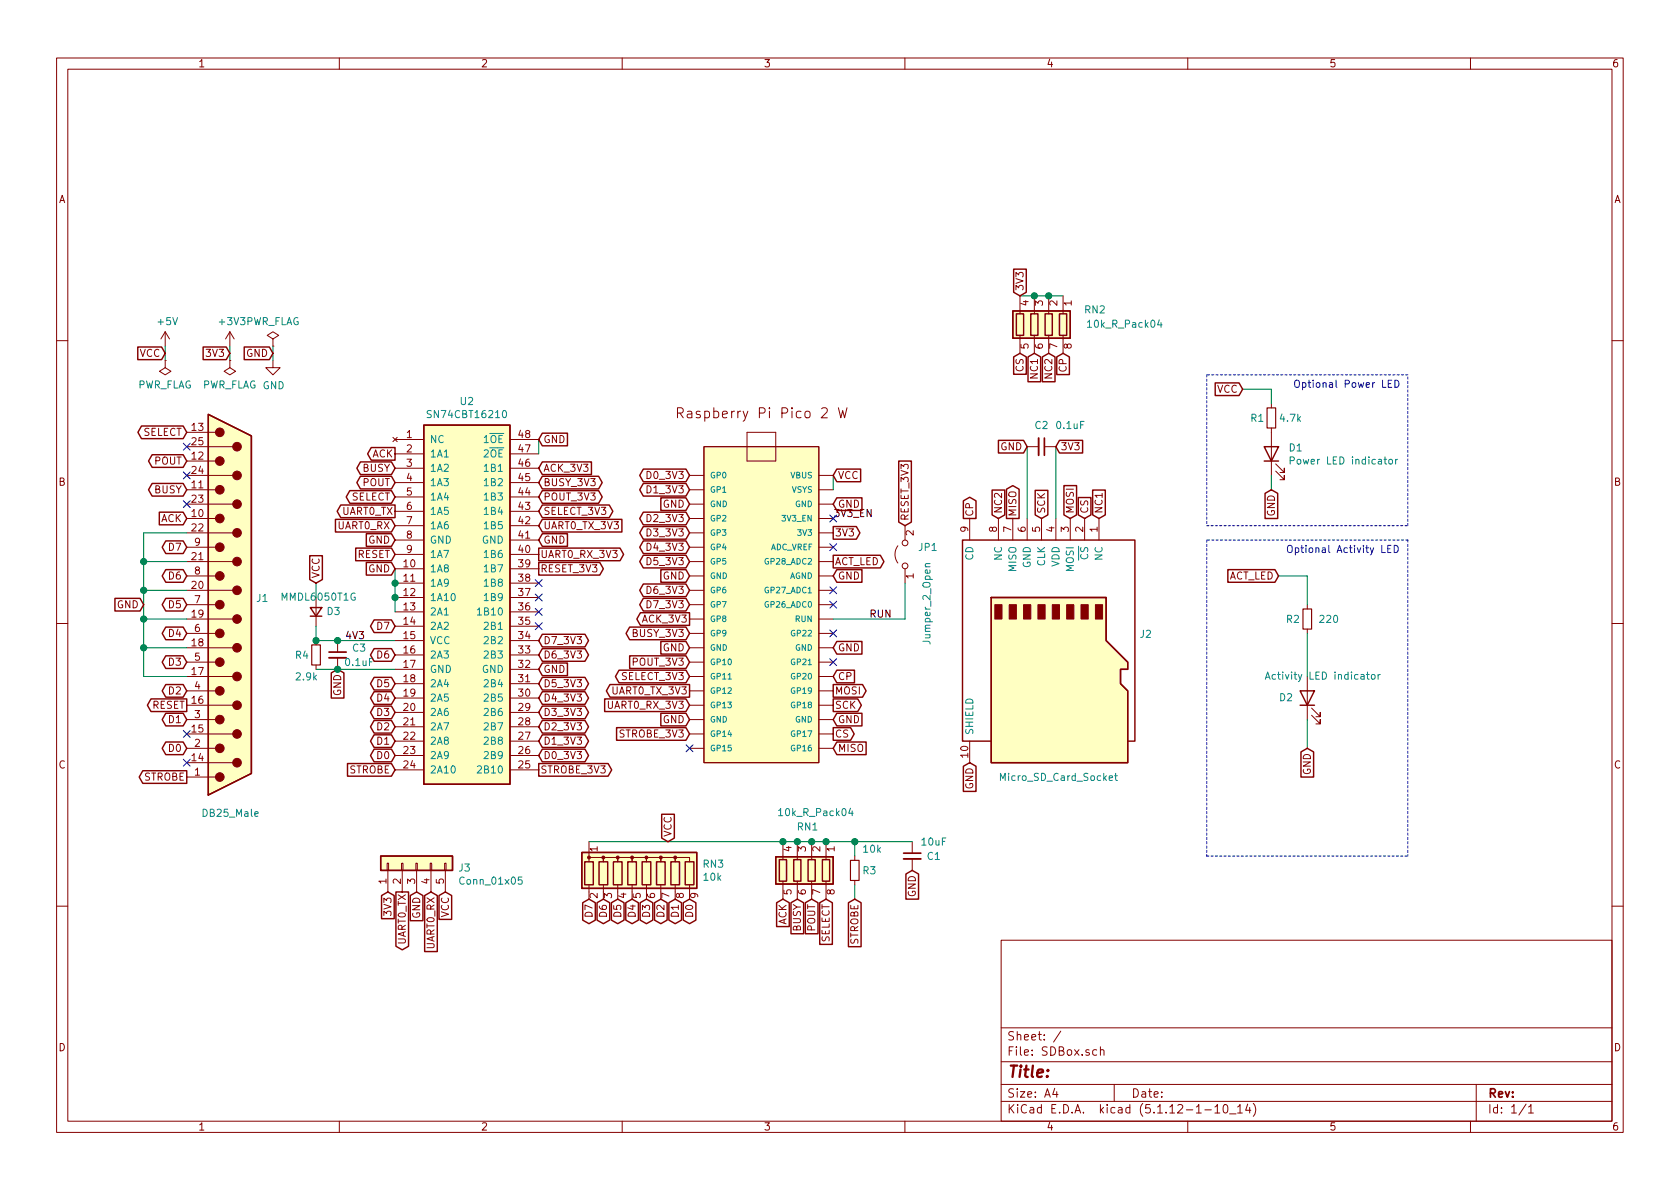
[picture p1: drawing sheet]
EESchema Schematic File Version 4
EELAYER 30 0
EELAYER END
$Descr A4 11693 8268
encoding utf-8
Sheet 1 1
Title ""
Date ""
Rev ""
Comp ""
Comment1 ""
Comment2 ""
Comment3 ""
Comment4 ""
$EndDescr
Text GLabel 1300 5200 0    50   BiDi ~ 0
D0
Text GLabel 1300 5000 0    50   BiDi ~ 0
D1
Text GLabel 1300 4800 0    50   BiDi ~ 0
D2
Text GLabel 1300 4600 0    50   BiDi ~ 0
D3
Text GLabel 1300 4400 0    50   BiDi ~ 0
D4
Text GLabel 1300 4200 0    50   BiDi ~ 0
D5
Text GLabel 1300 4000 0    50   BiDi ~ 0
D6
Text GLabel 1300 3800 0    50   BiDi ~ 0
D7
Text GLabel 1300 3400 0    50   BiDi ~ 0
BUSY
Text GLabel 1300 3200 0    50   BiDi ~ 0
POUT
Text GLabel 1300 3000 0    50   BiDi ~ 0
SELECT
Text GLabel 1000 4200 0    50   Input ~ 0
GND
Text GLabel 1300 4900 0    50   Output ~ 0
RESET
Text GLabel 5800 5000 2    50   Input ~ 0
GND
Text GLabel 2750 3250 0    50   BiDi ~ 0
BUSY
Text GLabel 2750 3350 0    50   BiDi ~ 0
POUT
Text GLabel 2750 4550 0    50   BiDi ~ 0
D6
Text GLabel 2750 4350 0    50   BiDi ~ 0
D7
Text GLabel 2750 5250 0    50   BiDi ~ 0
D0
Text GLabel 2750 5150 0    50   BiDi ~ 0
D1
Text GLabel 2750 5050 0    50   BiDi ~ 0
D2
Text GLabel 2750 4950 0    50   BiDi ~ 0
D3
Text GLabel 2750 4850 0    50   BiDi ~ 0
D4
Text GLabel 2750 4750 0    50   BiDi ~ 0
D5
$Comp
L power:PWR_FLAG #FLG0101
U 1 1
P 1600 2500
F 0 "#FLG0101" H 1600 2575 50  0001 C CNN
F 1 "PWR_FLAG" H 1600 2673 50  0000 C CNN
F 2 "" H 1600 2500 50  0001 C CNN
F 3 "~" H 1600 2500 50  0001 C CNN
	1    1600 2500
	-1   0    0    1   
$EndComp
Wire Wire Line
	1600 2400 1600 2500
$Comp
L power:GND #PWR0102
U 1 1
P 1900 2500
F 0 "#PWR0102" H 1900 2250 50  0001 C CNN
F 1 "GND" H 1905 2327 50  0000 C CNN
F 2 "" H 1900 2500 50  0001 C CNN
F 3 "" H 1900 2500 50  0001 C CNN
	1    1900 2500
	1    0    0    -1  
$EndComp
$Comp
L power:PWR_FLAG #FLG0102
U 1 1
P 1900 2400
F 0 "#FLG0102" H 1900 2475 50  0001 C CNN
F 1 "PWR_FLAG" H 1900 2573 50  0000 C CNN
F 2 "" H 1900 2400 50  0001 C CNN
F 3 "~" H 1900 2400 50  0001 C CNN
	1    1900 2400
	1    0    0    -1  
$EndComp
Wire Wire Line
	1900 2400 1900 2500
Text GLabel 1900 2450 0    50   Input ~ 0
GND
Text GLabel 7150 3100 0    50   Input ~ 0
GND
Text GLabel 7050 3600 1    50   Output ~ 0
MISO
Text GLabel 7450 3600 1    50   Input ~ 0
MOSI
Text GLabel 7250 3600 1    50   Input ~ 0
SCK
NoConn ~ 1300 3300
NoConn ~ 1300 3500
NoConn ~ 1300 5100
Text GLabel 5800 4900 2    50   Output ~ 0
SCK
Text GLabel 5800 5200 2    50   Input ~ 0
MISO
Text GLabel 5800 4800 2    50   Output ~ 0
MOSI
Text GLabel 1600 2450 0    50   Input ~ 0
3V3
NoConn ~ 1300 3100
$Comp
L Device:LED D1
U 1 1
P 8850 3150
F 0 "D1" V 8889 3033 50  0000 R CNN
F 1 "Power LED indicator" V 8798 3033 50  0000 R CNN
F 2 "LED_THT:LED_Rectangular_W5.0mm_H2.0mm" H 8850 3150 50  0001 C CNN
F 3 "~" H 8850 3150 50  0001 C CNN
	1    8850 3150
	0    -1   -1   0   
$EndComp
Text GLabel 8850 3400 3    50   Input ~ 0
GND
Wire Wire Line
	8650 2700 8850 2700
Text GLabel 1300 3600 0    50   Input ~ 0
ACK
$Comp
L Device:R_Small R1
U 1 1
P 8850 2900
F 0 "R1" H 8700 2900 50  0000 L CNN
F 1 "4.7k" H 8900 2900 50  0000 L CNN
F 2 "Resistor_SMD:R_0805_2012Metric_Pad1.15x1.40mm_HandSolder" H 8850 2900 50  0001 C CNN
F 3 "~" H 8850 2900 50  0001 C CNN
	1    8850 2900
	1    0    0    -1  
$EndComp
Text Notes 8950 3850 0    50   ~ 0
Optional Activity LED
Wire Notes Line
	8400 2600 8400 3650
Wire Notes Line
	8400 3650 9800 3650
Wire Notes Line
	9800 3650 9800 2600
Wire Notes Line
	9800 2600 8400 2600
Text Notes 9000 2700 0    50   ~ 0
Optional Power LED
Wire Wire Line
	1300 3700 1000 3700
Wire Wire Line
	1000 3700 1000 3900
Wire Wire Line
	1000 4700 1300 4700
Wire Wire Line
	1300 3900 1000 3900
Connection ~ 1000 3900
Wire Wire Line
	1000 3900 1000 4100
Wire Wire Line
	1300 4100 1000 4100
Connection ~ 1000 4100
Wire Wire Line
	1000 4100 1000 4300
Wire Wire Line
	1300 4300 1000 4300
Connection ~ 1000 4300
Wire Wire Line
	1000 4300 1000 4500
Wire Wire Line
	1300 4500 1000 4500
Connection ~ 1000 4500
Wire Wire Line
	1000 4500 1000 4700
Text GLabel 2750 3150 0    50   Output ~ 0
ACK
$Comp
L Connector:DB25_Male J1
U 1 1
P 1600 4200
F 0 "J1" H 1780 4246 50  0000 L CNN
F 1 "DB25_Male" H 1400 2750 50  0000 L CNN
F 2 "Connector_Dsub:DSUB-25_Male_EdgeMount_P2.77mm" H 1600 4200 50  0001 C CNN
F 3 " ~" H 1600 4200 50  0001 C CNN
	1    1600 4200
	1    0    0    -1  
$EndComp
$Comp
L SDBox:Micro_SD_Card_Socket J2
U 1 1
P 7350 4500
F 0 "J2" V 7254 5080 50  0000 L CNN
F 1 "Micro_SD_Card_Socket" V 8250 4100 50  0000 L CNN
F 2 "SDBox:GCT-MEM2055-00-190-01-A" H 8500 4800 50  0001 C CNN
F 3 "" H 7350 4500 50  0001 C CNN
	1    7350 4500
	0    1    1    0   
$EndComp
Text GLabel 7350 3100 2    50   Input ~ 0
3V3
Text GLabel 5800 3700 2    50   Output ~ 0
3V3
Text GLabel 6750 5300 3    50   Input ~ 0
GND
Text GLabel 7550 3600 1    50   Input ~ 0
CS
Text GLabel 6750 3600 1    50   Output ~ 0
CP
Wire Notes Line
	9800 3750 8400 3750
Text GLabel 5800 4700 2    50   Input ~ 0
CP
$Comp
L Device:C_Small C2
U 1 1
P 7250 3100
F 0 "C2" V 7100 3100 50  0000 C CNN
F 1 "0.1uF" V 7100 3300 50  0000 C CNN
F 2 "Capacitor_SMD:C_0805_2012Metric_Pad1.15x1.40mm_HandSolder" H 7250 3100 50  0001 C CNN
F 3 "~" H 7250 3100 50  0001 C CNN
	1    7250 3100
	0    1    1    0   
$EndComp
Wire Wire Line
	7150 3100 7150 3600
Wire Wire Line
	7350 3100 7350 3600
Text GLabel 8650 2700 0    50   Input ~ 0
VCC
Text GLabel 2750 3750 0    50   Input ~ 0
GND
Text GLabel 2350 4650 3    50   Input ~ 0
GND
Text GLabel 3750 4650 2    50   Input ~ 0
GND
Text GLabel 3750 3750 2    50   Input ~ 0
GND
$Comp
L power:+3V3 #PWR0101
U 1 1
P 1600 2400
F 0 "#PWR0101" H 1600 2250 50  0001 C CNN
F 1 "+3V3" H 1615 2573 50  0000 C CNN
F 2 "" H 1600 2400 50  0001 C CNN
F 3 "" H 1600 2400 50  0001 C CNN
	1    1600 2400
	1    0    0    -1  
$EndComp
Text GLabel 3750 3350 2    50   BiDi ~ 0
BUSY_3V3
Text GLabel 3750 3450 2    50   BiDi ~ 0
POUT_3V3
Text GLabel 3750 5250 2    50   BiDi ~ 0
D0_3V3
Text GLabel 3750 5150 2    50   BiDi ~ 0
D1_3V3
Text GLabel 3750 5050 2    50   BiDi ~ 0
D2_3V3
Text GLabel 3750 4950 2    50   BiDi ~ 0
D3_3V3
Text GLabel 3750 4850 2    50   BiDi ~ 0
D4_3V3
Text GLabel 3750 4750 2    50   BiDi ~ 0
D5_3V3
Text GLabel 3750 4550 2    50   BiDi ~ 0
D6_3V3
Text GLabel 3750 4450 2    50   BiDi ~ 0
D7_3V3
NoConn ~ 3750 4350
Text GLabel 1300 5400 0    50   Output ~ 0
STROBE
Text GLabel 2750 5350 0    50   Input ~ 0
STROBE
Text GLabel 3750 5350 2    50   Output ~ 0
STROBE_3V3
Text GLabel 3750 3250 2    50   Input ~ 0
ACK_3V3
Text GLabel 2750 3850 0    50   Input ~ 0
RESET
Text GLabel 3750 3950 2    50   Output ~ 0
RESET_3V3
$Comp
L Device:C_Small C3
U 1 1
P 2350 4550
F 0 "C3" H 2500 4600 50  0000 C CNN
F 1 "0.1uF" H 2500 4500 50  0000 C CNN
F 2 "Capacitor_SMD:C_0603_1608Metric_Pad1.08x0.95mm_HandSolder" H 2350 4550 50  0001 C CNN
F 3 "~" H 2350 4550 50  0001 C CNN
	1    2350 4550
	1    0    0    -1  
$EndComp
Wire Wire Line
	3750 3150 3750 3050
Text GLabel 4800 4300 0    50   Output ~ 0
ACK_3V3
Text GLabel 4800 4600 0    50   Input ~ 0
POUT_3V3
Text GLabel 4800 4700 0    50   BiDi ~ 0
SELECT_3V3
Text GLabel 4800 3300 0    50   BiDi ~ 0
D0_3V3
Text GLabel 4800 3400 0    50   BiDi ~ 0
D1_3V3
Text GLabel 4800 3600 0    50   BiDi ~ 0
D2_3V3
Text GLabel 4800 3700 0    50   BiDi ~ 0
D3_3V3
Text GLabel 4800 3800 0    50   BiDi ~ 0
D4_3V3
Text GLabel 4800 3900 0    50   BiDi ~ 0
D5_3V3
Text GLabel 4800 4100 0    50   BiDi ~ 0
D6_3V3
Text GLabel 4800 4200 0    50   BiDi ~ 0
D7_3V3
Text GLabel 4800 5100 0    50   Input ~ 0
STROBE_3V3
Text GLabel 6300 3650 1    50   Input ~ 0
RESET_3V3
Text GLabel 3750 3050 2    50   Input ~ 0
GND
Wire Wire Line
	8850 2700 8850 2800
Wire Wire Line
	8850 3400 8850 3300
Text GLabel 9100 5200 3    50   Input ~ 0
GND
$Comp
L Device:LED D2
U 1 1
P 9100 4850
F 0 "D2" V 9100 5050 50  0000 R CNN
F 1 "Activity LED indicator" V 9250 5150 50  0000 R CNN
F 2 "LED_THT:LED_Rectangular_W5.0mm_H2.0mm" H 9100 4850 50  0001 C CNN
F 3 "~" H 9100 4850 50  0001 C CNN
	1    9100 4850
	0    -1   -1   0   
$EndComp
$Comp
L Device:R_Small R2
U 1 1
P 9100 4300
F 0 "R2" H 9000 4300 50  0000 C CNN
F 1 "220" H 9250 4300 50  0000 C CNN
F 2 "Resistor_SMD:R_0805_2012Metric_Pad1.15x1.40mm_HandSolder" H 9100 4300 50  0001 C CNN
F 3 "~" H 9100 4300 50  0001 C CNN
	1    9100 4300
	1    0    0    -1  
$EndComp
Text GLabel 8900 4000 0    50   Input ~ 0
ACT_LED
Wire Wire Line
	8900 4000 9100 4000
Wire Wire Line
	9100 5000 9100 5200
Wire Notes Line
	8400 5950 9800 5950
Text GLabel 4800 4400 0    50   BiDi ~ 0
BUSY_3V3
Text GLabel 5800 5100 2    50   Output ~ 0
CS
Wire Wire Line
	9100 4000 9100 4200
Wire Wire Line
	9100 4400 9100 4700
Text GLabel 5800 3900 2    50   Output ~ 0
ACT_LED
$Comp
L Jumper:Jumper_2_Open JP1
U 1 1
P 6300 3850
F 0 "JP1" V 6346 3762 50  0000 R CNN
F 1 "Jumper_2_Open" H 6250 3700 50  0000 R CNN
F 2 "Connector_PinHeader_2.54mm:PinHeader_1x02_P2.54mm_Vertical" H 6300 3850 50  0001 C CNN
F 3 "~" H 6300 3850 50  0001 C CNN
	1    6300 3850
	0    -1   -1   0   
$EndComp
Wire Notes Line
	8400 3750 8400 5950
Wire Notes Line
	9800 3750 9800 5950
$Comp
L Device:R_Pack04 RN1
U 1 1
P 5550 6050
F 0 "RN1" H 5400 5750 50  0000 L CNN
F 1 "10k_R_Pack04" H 5150 5650 50  0000 L CNN
F 2 "SDBox:RESCAF80P320X160X60-8N" V 5825 6050 50  0001 C CNN
F 3 "~" H 5550 6050 50  0001 C CNN
	1    5550 6050
	-1   0    0    1   
$EndComp
Text GLabel 5750 6250 3    50   Input ~ 0
SELECT
Text GLabel 5650 6250 3    50   Input ~ 0
POUT
Text GLabel 5550 6250 3    50   Input ~ 0
BUSY
Text GLabel 5450 6250 3    50   Input ~ 0
ACK
Wire Wire Line
	5450 5850 5550 5850
Connection ~ 5550 5850
Connection ~ 5650 5850
Wire Wire Line
	5650 5850 5750 5850
Wire Wire Line
	5550 5850 5650 5850
Text GLabel 4800 6250 3    50   BiDi ~ 0
D0
Text GLabel 4700 6250 3    50   BiDi ~ 0
D1
Text GLabel 4600 6250 3    50   BiDi ~ 0
D2
Text GLabel 4500 6250 3    50   BiDi ~ 0
D3
Text GLabel 5950 6250 3    50   Input ~ 0
STROBE
Text GLabel 4200 6250 3    50   BiDi ~ 0
D6
Text GLabel 4100 6250 3    50   BiDi ~ 0
D7
Text GLabel 4400 6250 3    50   BiDi ~ 0
D4
Text GLabel 4300 6250 3    50   BiDi ~ 0
D5
$Comp
L Device:R_Small R3
U 1 1
P 5950 6050
F 0 "R3" H 6000 6050 50  0000 L CNN
F 1 "10k" H 6000 6200 50  0000 L CNN
F 2 "Resistor_SMD:R_0603_1608Metric_Pad0.98x0.95mm_HandSolder" H 5950 6050 50  0001 C CNN
F 3 "~" H 5950 6050 50  0001 C CNN
	1    5950 6050
	1    0    0    -1  
$EndComp
Wire Wire Line
	5950 5950 5950 5850
Wire Wire Line
	5950 6150 5950 6250
$Comp
L Device:C_Small C1
U 1 1
P 6350 5950
F 0 "C1" H 6500 5950 50  0000 C CNN
F 1 "10uF" H 6500 6050 50  0000 C CNN
F 2 "Capacitor_SMD:C_1206_3216Metric_Pad1.33x1.80mm_HandSolder" H 6350 5950 50  0001 C CNN
F 3 "~" H 6350 5950 50  0001 C CNN
	1    6350 5950
	1    0    0    -1  
$EndComp
Text GLabel 6350 6050 3    50   Input ~ 0
GND
Connection ~ 5950 5850
Wire Wire Line
	5950 5850 6350 5850
Connection ~ 5450 5850
Wire Wire Line
	5750 5850 5950 5850
Connection ~ 5750 5850
$Comp
L SDBox:Rapberry_Pi_Pico_2W U1
U 1 1
P 5300 4200
F 0 "U1" H 5250 4200 50  0001 L BNN
F 1 "Rapberry_Pi_Pico_2W" H 4900 5350 50  0001 L BNN
F 2 "SDBox:RPi_Pico_SMD" H 5200 4300 50  0001 L BNN
F 3 "" H 5200 4300 50  0001 L BNN
	1    5300 4200
	1    0    0    -1  
$EndComp
Text GLabel 5800 4500 2    50   Input ~ 0
GND
Text GLabel 5800 4000 2    50   Input ~ 0
GND
Text GLabel 5800 3500 2    50   Input ~ 0
GND
Text GLabel 4800 3500 0    50   Input ~ 0
GND
Text GLabel 4800 4000 0    50   Input ~ 0
GND
Text GLabel 4800 4500 0    50   Input ~ 0
GND
Text GLabel 4800 5000 0    50   Input ~ 0
GND
Text Label 5800 3600 0    50   ~ 0
3V3_EN
NoConn ~ 5800 3600
$Comp
L power:+5V #PWR0103
U 1 1
P 1150 2400
F 0 "#PWR0103" H 1150 2250 50  0001 C CNN
F 1 "+5V" H 1165 2573 50  0000 C CNN
F 2 "" H 1150 2400 50  0001 C CNN
F 3 "" H 1150 2400 50  0001 C CNN
	1    1150 2400
	1    0    0    -1  
$EndComp
$Comp
L power:PWR_FLAG #FLG0103
U 1 1
P 1150 2500
F 0 "#FLG0103" H 1150 2575 50  0001 C CNN
F 1 "PWR_FLAG" H 1150 2673 50  0000 C CNN
F 2 "" H 1150 2500 50  0001 C CNN
F 3 "~" H 1150 2500 50  0001 C CNN
	1    1150 2500
	-1   0    0    1   
$EndComp
Wire Wire Line
	1150 2400 1150 2500
Text GLabel 1150 2450 0    50   Input ~ 0
VCC
Text GLabel 5800 3300 2    50   Input ~ 0
VCC
Wire Wire Line
	5800 3400 5800 3300
$Comp
L Device:R_Pack04 RN2
U 1 1
P 7200 2250
F 0 "RN2" H 6700 2150 50  0000 L CNN
F 1 "10k_R_Pack04" H 6300 2250 50  0000 L CNN
F 2 "SDBox:RESCAF80P320X160X60-8N" V 7475 2250 50  0001 C CNN
F 3 "~" H 7200 2250 50  0001 C CNN
	1    7200 2250
	-1   0    0    1   
$EndComp
Text GLabel 7100 2050 1    50   Input ~ 0
3V3
Wire Wire Line
	7400 2050 7300 2050
Connection ~ 7200 2050
Wire Wire Line
	7200 2050 7100 2050
Connection ~ 7300 2050
Wire Wire Line
	7300 2050 7200 2050
Text GLabel 7100 2450 3    50   Input ~ 0
CS
Text GLabel 7400 2450 3    50   Input ~ 0
CP
NoConn ~ 1300 5300
Text GLabel 4650 5850 1    50   Input ~ 0
VCC
Wire Wire Line
	5800 4300 6300 4300
Wire Wire Line
	6300 4300 6300 4050
Text Label 6050 4300 0    50   ~ 0
RUN
Text GLabel 7650 3600 1    50   Input ~ 0
NC1
Text GLabel 7200 2450 3    50   Input ~ 0
NC1
Text GLabel 7300 2450 3    50   Input ~ 0
NC2
Text GLabel 6950 3600 1    50   Input ~ 0
NC2
Wire Wire Line
	4100 5850 5450 5850
$Comp
L Device:R_Network08 RN3
U 1 1
P 4500 6050
F 0 "RN3" H 4888 6096 50  0000 L CNN
F 1 "10k" H 4888 6005 50  0000 L CNN
F 2 "Resistor_THT:R_Array_SIP9" V 4975 6050 50  0001 C CNN
F 3 "http://www.vishay.com/docs/31509/csc.pdf" H 4500 6050 50  0001 C CNN
	1    4500 6050
	1    0    0    -1  
$EndComp
$Comp
L SDBox:SN74CBT16210 U2
U 1 1
P 3250 4150
F 0 "U2" H 3250 5517 50  0000 C CNN
F 1 "SN74CBT16210" H 3250 5426 50  0000 C CNN
F 2 "Package_SO:TSSOP-48_6.1x12.5mm_P0.5mm" H 4900 4600 50  0001 C CNN
F 3 "" H 4900 4600 50  0001 C CNN
	1    3250 4150
	1    0    0    -1  
$EndComp
Wire Wire Line
	2750 3950 2750 4050
Connection ~ 2750 4050
Wire Wire Line
	2750 4050 2750 4150
Connection ~ 2750 4150
Wire Wire Line
	2750 4150 2750 4250
NoConn ~ 3750 4250
NoConn ~ 3750 4150
NoConn ~ 3750 4050
$Comp
L Device:D_Small D3
U 1 1
P 2200 4250
F 0 "D3" V 2200 4180 50  0000 R CNN
F 1 "MMDL6050T1G" V 2300 4500 50  0000 R CNN
F 2 "Diode_SMD:D_0603_1608Metric_Pad1.05x0.95mm_HandSolder" V 2200 4250 50  0001 C CNN
F 3 "~" V 2200 4250 50  0001 C CNN
	1    2200 4250
	0    -1   -1   0   
$EndComp
Text GLabel 2200 4050 1    50   Input ~ 0
VCC
Wire Wire Line
	2350 4650 2750 4650
Wire Wire Line
	2350 4450 2750 4450
$Comp
L Device:R_Small R4
U 1 1
P 2200 4550
F 0 "R4" H 2050 4550 50  0000 L CNN
F 1 "2.9k" H 2050 4400 50  0000 L CNN
F 2 "Resistor_SMD:R_0603_1608Metric_Pad0.98x0.95mm_HandSolder" H 2200 4550 50  0001 C CNN
F 3 "~" H 2200 4550 50  0001 C CNN
	1    2200 4550
	1    0    0    -1  
$EndComp
Wire Wire Line
	2200 4050 2200 4150
Wire Wire Line
	2200 4350 2200 4450
Wire Wire Line
	2200 4450 2350 4450
Connection ~ 2200 4450
Connection ~ 2350 4450
Wire Wire Line
	2350 4650 2200 4650
Connection ~ 2350 4650
Text Label 2400 4450 0    50   ~ 0
4V3
NoConn ~ 4800 5200
NoConn ~ 5800 4600
NoConn ~ 5800 4400
NoConn ~ 5800 4200
NoConn ~ 5800 4100
NoConn ~ 5800 3800
Text GLabel 4800 4800 0    50   Output ~ 0
UART0_TX_3V3
Text GLabel 4800 4900 0    50   Input ~ 0
UART0_RX_3V3
Text GLabel 2750 3950 0    50   Input ~ 0
GND
Text GLabel 3750 3650 2    50   Input ~ 0
UART0_TX_3V3
Text GLabel 2750 3550 0    50   Output ~ 0
UART0_TX
Text GLabel 3750 3550 2    50   BiDi ~ 0
SELECT_3V3
Text GLabel 3750 3850 2    50   Output ~ 0
UART0_RX_3V3
Text GLabel 2750 3650 0    50   Input ~ 0
UART0_RX
Text GLabel 2750 3450 0    50   BiDi ~ 0
SELECT
$Comp
L Connector_Generic:Conn_01x05 J3
U 1 1
P 2900 6000
F 0 "J3" V 2864 5712 50  0000 R CNN
F 1 "Conn_01x05" V 2773 5712 50  0000 R CNN
F 2 "SDBox:UART_PinHeader_SMD_pads_2.54mm_pitch" H 2900 6000 50  0001 C CNN
F 3 "~" H 2900 6000 50  0001 C CNN
	1    2900 6000
	0    -1   -1   0   
$EndComp
Text GLabel 2800 6200 3    50   Output ~ 0
UART0_TX
Text GLabel 3100 6200 3    50   Input ~ 0
VCC
Text GLabel 2900 6200 3    50   Input ~ 0
GND
Text GLabel 2700 6200 3    50   Input ~ 0
3V3
Text GLabel 3000 6200 3    50   Input ~ 0
UART0_RX
$EndSCHEMATC
